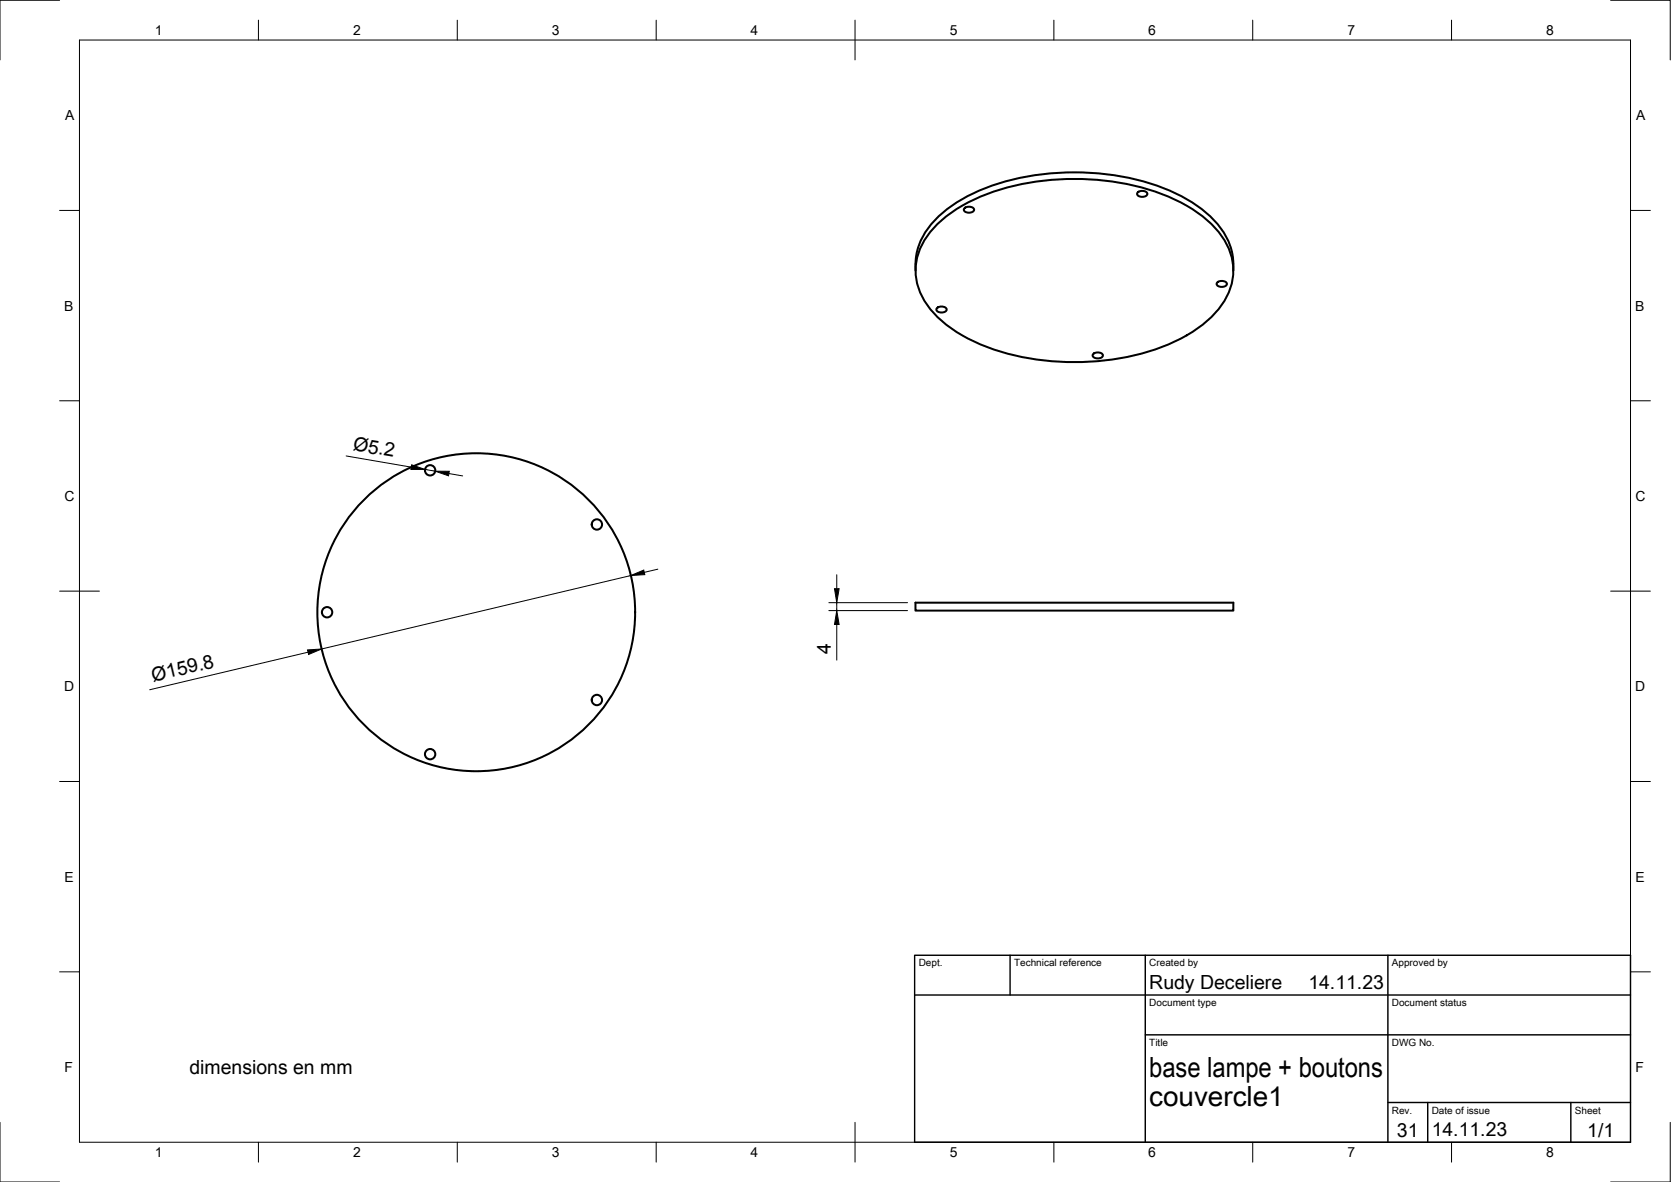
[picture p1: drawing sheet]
<svg xmlns="http://www.w3.org/2000/svg" width="420mm" height="297mm" viewBox="0 0 420 297" stroke-linecap="round" stroke-linejoin="round" font-family="sans-serif">
<!-- layer: Visible -->
<g fill="none" stroke="#000" stroke-width=".51">
<path d="M234.9 57.1a40.5 40.5 0 0 1 20.2-10.4 65.3 65.3 0 0 1 39.2 2.9 29.6 29.6 0 0 1 13.4 10.5 14.3 14.3 0 0 1-1.1 17.3 34.3 34.3 0 0 1-16.7 10.6 65.3 65.3 0 0 1-43.9-1.7 29.6 29.6 0 0 1-13.4-10.4 14.3 14.3 0 0 1 1.1-17.3zM242.4 52.4a1.6 1.6 0 0 1 2.5 .3 1.5 1.5 0 0 1-2.6 0zM286 48.4a1.6 1.6 0 0 1 2.5 .3 1.5 1.5 0 0 1-2.6 0zM230.2 68a16.5 16.5 0 0 1 5.9-13.7 44.1 44.1 0 0 1 23-10.1 63.9 63.9 0 0 1 36.3 4.3 27.6 27.6 0 0 1 13.2 11.5 15.1 15.1 0 0 1 1.5 8M235.5 77.5a1.6 1.6 0 0 1 2.5 .3 1.5 1.5 0 0 1-2.6 0zM306 71.1a1.6 1.6 0 0 1 2.5 .2 1.5 1.5 0 0 1-2.6 0zM274.8 89a1.6 1.6 0 0 1 2.5 .3 1.5 1.5 0 0 1-2.6 0zM230.2 151.5h79.9v1.9h-79.9z"/>
<circle cx="108.2" cy="118.2" r="1.3"/>
<circle cx="150.1" cy="131.8" r="1.3"/>
<circle cx="82.2" cy="153.9" r="1.3"/>
<circle cx="119.7" cy="153.9" r="40"/>
<circle cx="150.1" cy="175.9" r="1.3"/>
<circle cx="108.2" cy="189.5" r="1.3"/>
</g>
<!-- layer: Border -->
<g fill="none" stroke="#000" stroke-width=".25">
<path d="M15 .1h-15v15M20 10.1h390v276.9h-390zM65 5.1v5M115 5.1v5M165 5.1v5M215 5.1v10M265 5.1v5M315 5.1v5M365 5.1v5M405 .1h15v15M15 52.9h5M410 52.9h5"/>
<path d="M15 100.7h5M410 100.7h5M15 148.6h10M405 148.6h10M15 196.4h5M410 196.4h5M15 244.2h5M410 244.2h5M0 282.1v14.9h15M65 287v5M115 287v5M165 287v5"/>
<path d="M215 282.1v9.9M265 287v5M315 287v5M365 287v5M420 282.1v14.9h-15"/>
</g>
<!-- layer: TitleBlock -->
<path d="M230 240.1h180v46.9h-180zM230 250h180M254 240.1v9.9M288 240.1v46.9M349 240.1v46.9M288 260.1h122M349 277.1h61M359 277.1v9.9M395 277.1v9.9" fill="none" stroke="#000" stroke-width=".36"/>
<!-- layer: Dimensions -->
<path d="M87 114.6l16.4 2.8M106.9 118l2.5 .4M112.9 119l3.4 .6M158.6 144.6l-77.7 18.5M165.4 143l-3.4 .8M208.4 151.5h19.8M208.4 153.4h19.8M210.4 144.4v3.5M210.4 151.5v1.9M210.4 156.9v9M77.4 163.9l-39.8 9.4" fill="none" stroke="#000" stroke-width=".25"/>
<path d="M103.5 116.8l3.4 1.2h-3.6zM109.4 118.4h3.6l-.2 1.2zM158.6 144.6l3.3-1.3 .2 1.1zM209.8 147.9h1.2l-.6 3.6zM210.4 153.4l.6 3.5h-1.2zM77.3 163.3l3.6-.2-3.3 1.4z" fill="#000" stroke="#000" stroke-width=".25"/>
<g font-size="7">
<text x="289" y="270.6">base lampe + boutons</text>
<text x="289" y="278.1">couvercle1</text>
</g>
<g font-size="4.9">
<text x="88.6" y="113.1" transform="rotate(10 88.6 113.1)">Ø5.2</text>
<text x="208.9" y="164.4" transform="rotate(-90 208.9 164.4)">4</text>
<text x="38.5" y="171.4" transform="rotate(-13 38.5 171.4)">Ø159.8</text>
<text x="289" y="248.5">Rudy Deceliere</text>
<text x="329" y="248.5">14.11.23</text>
<text x="47.6" y="269.8">dimensions en mm</text>
<text x="351.3" y="285.7">31</text>
<text x="360" y="285.5">14.11.23</text>
<text x="399.1" y="285.7">1/1</text>
</g>
<g font-size="3.5">
<text x="39" y="8.8">1</text>
<text x="88.8" y="8.8">2</text>
<text x="138.8" y="8.8">3</text>
<text x="188.7" y="8.8">4</text>
<text x="238.8" y="8.8">5</text>
<text x="288.7" y="8.8">6</text>
<text x="338.8" y="8.8">7</text>
<text x="388.8" y="8.8">8</text>
<text x="16.4" y="30.2">A</text>
<text x="411.4" y="30.2">A</text>
<text x="16.2" y="78">B</text>
<text x="411.2" y="78">B</text>
<text x="16.2" y="125.9">C</text>
<text x="411.2" y="125.9">C</text>
<text x="16.2" y="173.7">D</text>
<text x="411.2" y="173.7">D</text>
<text x="16.2" y="221.6">E</text>
<text x="411.2" y="221.6">E</text>
<text x="16.2" y="269.4">F</text>
<text x="411.2" y="269.4">F</text>
<text x="39" y="290.8">1</text>
<text x="88.8" y="290.8">2</text>
<text x="138.8" y="290.8">3</text>
<text x="188.7" y="290.8">4</text>
<text x="238.8" y="290.8">5</text>
<text x="288.7" y="290.8">6</text>
<text x="338.8" y="290.8">7</text>
<text x="388.8" y="290.8">8</text>
</g>
<g font-size="2.5">
<text x="231" y="242.9">Dept.</text>
<text x="255" y="242.9">Technical reference</text>
<text x="289" y="242.9">Created by</text>
<text x="350" y="242.9">Approved by</text>
<text x="289" y="252.8">Document type</text>
<text x="350" y="252.8">Document status</text>
<text x="289" y="262.9">Title</text>
<text x="350" y="262.9">DWG No.</text>
<text x="350" y="279.9">Rev.</text>
<text x="360" y="279.9">Date of issue</text>
<text x="396" y="279.9">Sheet</text>
</g>
</svg>
